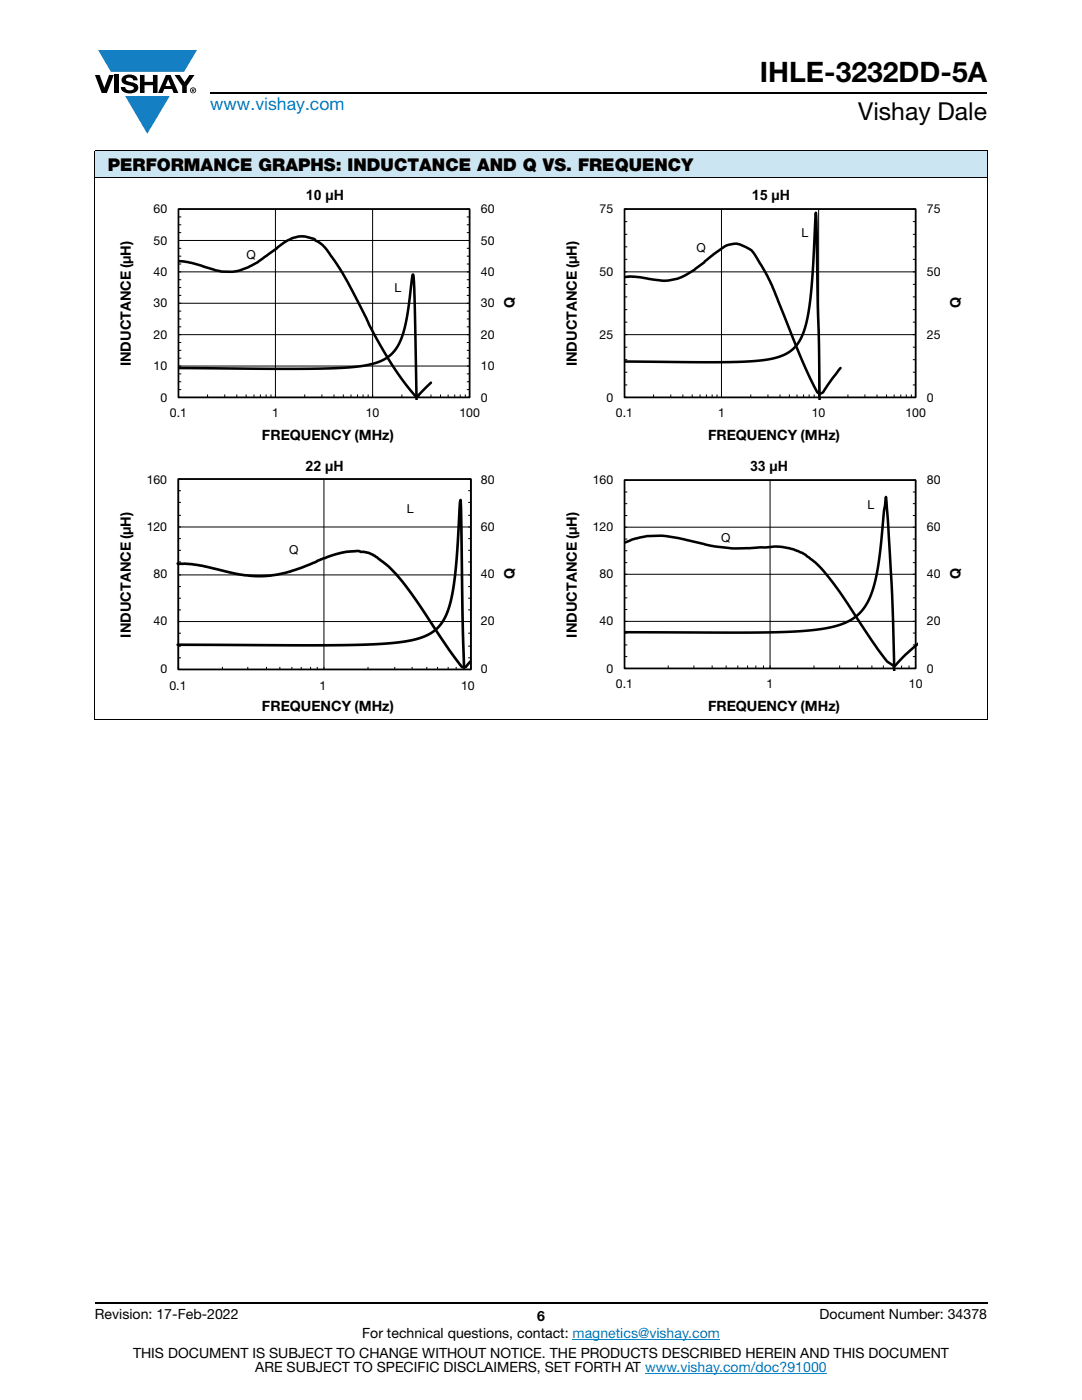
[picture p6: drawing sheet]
<svg xmlns="http://www.w3.org/2000/svg" width="216mm" height="279mm" viewBox="0 0 216 279" stroke-linecap="round" stroke-linejoin="round" font-family="sans-serif">
<g fill="#147fc3">
<path d="M19.6 10h19.7l-2.6 4.3h-1.1h-13.5z"/>
<path d="M25 19.2h8.9l-4.5 7.5z"/>
</g>
<g fill="#000">
<path d="M18.9 15h1l.9 2.5 1-2.5h.9l-1.4 3.6h-1zM22.9 15h.9v3.6h-.9zM24.6 15.3a2.1 2.1 0 0 1 2.8 .3l.1 .4h-.9a.79 .79 0 0 0-.7-.5 .79 .79 0 0 0-.8 .4l.3 .3 1 .2a1.08 1.08 0 0 1 1.2 1 1.08 1.08 0 0 1-1.1 1.2 1.73 1.73 0 0 1-2.4-1.2h.9a.96 .96 0 0 0 .8 .6 .96 .96 0 0 0 .9-.4 1.31 1.31 0 0 0-1.2-.6 1.03 1.03 0 0 1-1.1-.6 1.03 1.03 0 0 1 .2-1.1zM27.9 15h.9v1.3h1.7v-1.3h.9v3.6h-.9v-1.6h-1.7v1.6h-.9zM34.8 15h1.1l.9 1.4 1-1.4h1l-1.5 2.2v1.4h-.9v-1.4z"/>
<path d="M33.6 15.9l.5 1.3h-1.1zM33.1 15l-1.6 3.6h1l.3-.8h1.5l.3 .8h1l-1.6-3.6z"/>
<path d="M38.4 17.8h.2v.2h-.2zM38.3 17.7v.7h.1v-.3l.4 .3-.2-.3 .2-.2-.1-.2z"/>
<path d="M38.1 18a.46 .46 0 0 1 .9 0 .46 .46 0 0 1-.9 0zM37.9 18a.6 .6 0 0 0 1.2 0 .6 .6 0 0 0-1.2 0z"/>
</g>
<path d="M42 18.6h155M18.9 260h178.1" fill="none" stroke="#000" stroke-width=".36"/>
<path d="M114.3 267.3h29.3M128.7 274h36.3" fill="none" stroke="#007ec4" stroke-width=".2"/>
<path d="M18.9 30h178.1v5.5h-178.1z" fill="#cce5f3"/>
<g fill="none" stroke="#000" stroke-width=".2">
<path d="M18.9 30h178.1M18.9 35.5h178.1M18.9 30.1v113.5M197 30.1v113.5M35.6 41.7h58.1v37.6h-58.1zM35.6 54.3h58.1M35.6 48h58.1M35.6 59h.6M35.6 57.4h.6M35.6 55.8h.6M35.6 52.7h.6M35.6 51.1h.6"/>
<path d="M35.6 49.6h.6M35.6 46.4h.6M35.6 44.9h.6M35.6 43.3h.6M55 41.7v37.6M74.3 41.7v37.6M93.1 59h.6M93.1 57.4h.6M93.1 55.8h.6M93.1 52.7h.6M93.1 51.1h.6M93.1 49.6h.6"/>
<path d="M93.1 46.4h.6M93.1 44.9h.6M93.1 43.3h.6M35.6 73.1h58.1M35.6 66.8h58.1M35.6 60.5h58.1M35.6 77.8h.6M35.6 76.2h.6M35.6 74.6h.6M35.6 71.5h.6M35.6 69.9h.6M35.6 68.4h.6"/>
<path d="M35.6 65.2h.6M35.6 63.7h.6M35.6 62.1h.6M41.4 78.7v.6M44.8 78.7v.6M47.3 78.7v.6M49.1 78.7v.6M50.7 78.7v.6M52 78.7v.6M53.1 78.7v.6M54.1 78.7v.6M60.8 78.7v.6"/>
<path d="M64.2 78.7v.6M66.6 78.7v.6M68.5 78.7v.6M70 78.7v.6M71.3 78.7v.6M72.4 78.7v.6M73.5 78.7v.6M80.2 78.7v.6M83.6 78.7v.6M86 78.7v.6M87.9 78.7v.6M89.4 78.7v.6"/>
<path d="M90.7 78.7v.6M91.8 78.7v.6M92.8 78.7v.6M93.1 77.8h.6M93.1 76.2h.6M93.1 74.6h.6M93.1 71.5h.6M93.1 69.9h.6M93.1 68.4h.6M93.1 65.2h.6M93.1 63.7h.6M93.1 62.1h.6"/>
<path d="M18.9 143.7h178.1"/>
</g>
<path d="M35.6 41.7h58.1v37.6h-58.1z" fill="none" stroke="#000" stroke-width=".34"/>
<path d="M35.6 52.1l2.6 .4 5.9 1.7 3-.1 2.5-.8 1.8-1 5.1-3.8 1.8-1 1.1-.3 1-.1 2.3 .6 2.1 1.7 3.1 4.3 1.6 2.8 4.2 8.4 2.7 4.9 3 4.8 3.2 4.1a.69 .69 0 0 0 .7 .3 .69 .69 0 0 0 .6-.5l2.1-2.1M35.6 73.5l20.7 .1 9.8-.1 5.9-.4 2.1-.4 1.6-.5 1.4-.7 1.3-1.1 .9-1.1 .8-1.7 .6-2 .5-2.3 1.2-8.5 .3 4.5 .4 20.4" fill="none" stroke="#000" stroke-width=".51"/>
<g fill="#fff">
<path d="M78.7 55.8h1.4v2.9h-1.4z"/>
<path d="M49.2 49.3h1.9v3h-1.9z"/>
</g>
<g fill="none" stroke="#000" stroke-width=".2">
<path d="M124.6 41.7h58.1v37.6h-58.1zM124.6 54.3h58.1M124.6 59.3h.6M124.6 56.8h.6M124.6 51.8h.6M124.6 49.3h.6M124.6 46.8h.6M124.6 44.2h.6M144 41.7v37.6M163.4 41.7v37.6M182.1 59.3h.6M182.1 56.8h.6"/>
<path d="M182.1 51.8h.6M182.1 49.3h.6M182.1 46.8h.6M182.1 44.2h.6M124.6 66.8h58.1M124.6 76.8h.6M124.6 74.3h.6M124.6 71.8h.6M124.6 69.3h.6M124.6 64.3h.6M124.6 61.8h.6M130.4 78.7v.6"/>
<path d="M133.8 78.7v.6M136.3 78.7v.6M138.1 78.7v.6M139.7 78.7v.6M141 78.7v.6M142.1 78.7v.6M143.1 78.7v.6M149.8 78.7v.6M153.2 78.7v.6M155.6 78.7v.6M157.5 78.7v.6M159 78.7v.6"/>
<path d="M160.3 78.7v.6M161.4 78.7v.6M162.5 78.7v.6M169.2 78.7v.6M172.6 78.7v.6M175 78.7v.6M176.9 78.7v.6M178.4 78.7v.6M179.7 78.7v.6M180.8 78.7v.6M181.9 78.7v.6M182.1 76.8h.6"/>
<path d="M182.1 74.3h.6M182.1 71.8h.6M182.1 69.3h.6M182.1 64.3h.6M182.1 61.8h.6"/>
</g>
<path d="M124.6 41.7h58.1v37.6h-58.1z" fill="none" stroke="#000" stroke-width=".34"/>
<path d="M124.6 55.3l.9-.1 2.1 .1 4.9 .7 2.6-.4 1.6-.6 1.8-1.1 3.9-3.2 2.6-1.7 1.5-.4 .7 .1 2.4 1.1 1.1 1.1 2 3.4 1.3 2.5 5.5 13.9 3 6.6a1.8 1.8 0 0 0 1.1 1.3 3.4 3.4 0 0 0 1.6-1.8l2.5-3.4M124.6 72.2l17.3 .1 7.9-.2 2.7-.3 2.1-.3 1.8-.7 1.5-.8 1.1-1.2 1-1.6 .7-2 .6-2.6 .8-7 .7-13.1 .6 25.8 .1 11.4" fill="none" stroke="#000" stroke-width=".51"/>
<g fill="#fff">
<path d="M160 44.8h1.3v3h-1.3z"/>
<path d="M139 47.9h1.9v2.9h-1.9z"/>
<path d="M81.2 100h1.4v2.9h-1.4z"/>
<path d="M57.7 108.2h1.9v2.9h-1.9z"/>
</g>
<g fill="none" stroke="#000001" stroke-width=".2">
<path d="M35.6 97.9h.5M35.6 95.6h58.4v38h-58.4zM36.1 95.6h-.5v38M64.6 95.6v38M93.4 97.9h.6M35.6 100.3h.5M35.6 102.8h.5M35.6 107.5h.5M35.6 109.8h.5M35.6 112.2h.5M35.6 117.1h.5M35.6 119.4h.5"/>
<path d="M93.4 100.3h.6M93.4 102.8h.6M93.4 107.5h.6M93.4 109.8h.6M93.4 112.2h.6M93.4 117.1h.6M93.4 119.4h.6M94 105.2h-58.4M94 114.7h-58.4M35.6 121.7h.5M35.6 126.4h.5M35.6 129h.5"/>
<path d="M35.6 131.3h.5M44.4 133.1v.5M49.4 133.1v.5M53.2 133.1v.5M55.8 133.1v.5M58.2 133.1v.5M60.1 133.1v.5M62 133.1v.5M63.3 133.1v.5M73.4 133.1v.5M78.8 133.1v.5M82.2 133.1v.5"/>
<path d="M85.2 133.1v.5M87.3 133.1v.5M89.4 133.1v.5M91 133.1v.5M92.6 133.1v.5M93.4 121.7h.6M93.4 126.4h.6M93.4 129h.6M93.4 131.3h.6M94 124h-58.4"/>
</g>
<path d="M35.6 95.6h58.4v38h-58.4z" fill="none" stroke="#000001" stroke-width=".35"/>
<path d="M35.5 112.5l2.6 .1 2.2 .3 5.4 1.3 3 .6 4.1 .2 2.6-.3 2.6-.7 3.9-1.4 2.7-1.2 3.5-1.1 3.2-.3 2.4 .4 1.1 .5 2.7 2.1 2.7 2.9 2.7 3.8 6.2 9.2 2.4 3.3a1.37 1.37 0 0 0 1.2 1l1.1-1.2M35.5 128.7l27 .1 11.3-.2 4.1-.2 3.1-.4 2.5-.6 1.9-.7 1.5-1 1.3-1.5 1-1.7 .7-2.5 .6-3 .5-3.9 .9-13.3 .7 33.3" fill="none" stroke="#000001" stroke-width=".53"/>
<g fill="none" stroke="#000" stroke-width=".2">
<path d="M124.6 95.8h58.1v37.6h-58.1zM124.6 98.2h.6M153.7 95.8v37.6M182.1 98.2h.6M124.6 114.6h58.1M124.6 105.2h58.1M124.6 119.3h.6M124.6 116.9h.6M124.6 112.3h.6M124.6 109.9h.6M124.6 107.6h.6M124.6 102.9h.6"/>
<path d="M124.6 100.5h.6M182.1 119.3h.6M182.1 116.9h.6M182.1 112.3h.6M182.1 109.9h.6M182.1 107.6h.6M182.1 102.9h.6M182.1 100.5h.6M124.6 124h58.1M124.6 131h.6M124.6 128.7h.6M124.6 126.3h.6"/>
<path d="M124.6 121.6h.6M133.3 132.8v.6M138.5 132.8v.6M142.1 132.8v.6M144.9 132.8v.6M147.2 132.8v.6M149.2 132.8v.6M150.8 132.8v.6M152.3 132.8v.6M162.4 132.8v.6M167.5 132.8v.6M171.1 132.8v.6"/>
<path d="M174 132.8v.6M176.3 132.8v.6M178.2 132.8v.6M179.9 132.8v.6M181.4 132.8v.6M182.1 131h.6M182.1 128.7h.6M182.1 126.3h.6M182.1 121.6h.6"/>
</g>
<path d="M124.6 95.8h58.1v37.6h-58.1z" fill="none" stroke="#000" stroke-width=".34"/>
<path d="M124.6 108.3l2.2-.8 2.3-.5 3.3-.1 3.2 .5 7.2 1.7 3.9 .4 8.7-.4 2.1 .3 2.6 .9 2.6 2 2.7 3 2.4 3.2 6 9.1 2.4 3.4a4.2 4.2 0 0 0 2.4 1.9l2.2-2.3 2.3-2.1M124.6 126.2h24.4l9.2-.1 3.7-.3 3.1-.4 2.3-.6 2-.8 1.6-1.1 1.4-1.5 1.1-1.9 .9-2.2 .6-2.5 .5-3.1 1.4-12.5 1.1 18.1 .5 16.5" fill="none" stroke="#000" stroke-width=".51"/>
<g fill="#fff">
<path d="M173.1 99.3h1.4v2.9h-1.4z"/>
<path d="M143.9 105.9h1.9v2.9h-1.9z"/>
</g>
<text font-size="5.6" x="151.6" y="16.4">IHLE-3232DD-5A</text>
<text font-size="4.9" x="171.3" y="24">Vishay Dale</text>
<text font-size="3.5" fill="#007ec4" x="42" y="21.9">www.vishay.com</text>
<text font-size="3.5" x="21.5" y="34.1">PERFORMANCE GRAPHS: INDUCTANCE AND Q VS. FREQUENCY</text>
<g font-size="2.8">
<text x="61" y="40">10 µH</text>
<text x="150" y="40">15 µH</text>
<text x="102.7" y="61.4" transform="rotate(-90 102.7 61.4)">Q</text>
<text x="191.7" y="61.4" transform="rotate(-90 191.7 61.4)">Q</text>
<text x="26.1" y="73.1" transform="rotate(-90 26.1 73.1)">INDUCTANCE (µH)</text>
<text x="115.1" y="73.1" transform="rotate(-90 115.1 73.1)">INDUCTANCE (µH)</text>
<text x="52.3" y="87.8">FREQUENCY (MHz)</text>
<text x="141.3" y="87.8">FREQUENCY (MHz)</text>
<text x="61" y="94">22 µH</text>
<text x="149.7" y="94">33 µH</text>
<text x="102.7" y="115.5" transform="rotate(-90 102.7 115.5)">Q</text>
<text x="191.7" y="115.5" transform="rotate(-90 191.7 115.5)">Q</text>
<text x="26.1" y="127.2" transform="rotate(-90 26.1 127.2)">INDUCTANCE (µH)</text>
<text x="115.1" y="127.2" transform="rotate(-90 115.1 127.2)">INDUCTANCE (µH)</text>
<text x="52.3" y="141.9">FREQUENCY (MHz)</text>
<text x="141.3" y="141.9">FREQUENCY (MHz)</text>
<text x="18.9" y="263.3">Revision: 17-Feb-2022</text>
<text x="107.2" y="263.6">6</text>
<text x="163.6" y="263.3">Document Number: 34378</text>
<text x="72.3" y="267.1">For technical questions, contact: magnetics@vishay.com</text>
<text x="26.5" y="271">THIS DOCUMENT IS SUBJECT TO CHANGE WITHOUT NOTICE. THE PRODUCTS DESCRIBED HEREIN AND THIS DOCUMENT</text>
<text x="50.9" y="273.8">ARE SUBJECT TO SPECIFIC DISCLAIMERS, SET FORTH AT www.vishay.com/doc?91000</text>
</g>
<g font-size="2.5">
<text x="30.6" y="42.6">60</text>
<text x="96" y="42.6">60</text>
<text x="119.6" y="42.6">75</text>
<text x="160" y="47.2">L</text>
<text x="185" y="42.6">75</text>
<text x="30.6" y="48.8">50</text>
<text x="49.2" y="51.7">Q</text>
<text x="96" y="48.8">50</text>
<text x="139" y="50.3">Q</text>
<text x="30.6" y="55.1">40</text>
<text x="78.7" y="58.2">L</text>
<text x="96" y="55.1">40</text>
<text x="119.6" y="55.1">50</text>
<text x="185" y="55.1">50</text>
<text x="30.6" y="61.4">30</text>
<text x="96" y="61.3">30</text>
<text x="30.6" y="67.6">20</text>
<text x="96" y="67.6">20</text>
<text x="119.6" y="67.6">25</text>
<text x="185" y="67.6">25</text>
<text x="30.6" y="73.9">10</text>
<text x="96" y="73.9">10</text>
<text x="32" y="80.1">0</text>
<text x="33.9" y="83.3">0.1</text>
<text x="54.3" y="83.3">1</text>
<text x="73" y="83.3">10</text>
<text x="91.7" y="83.3">100</text>
<text x="95.9" y="80.1">0</text>
<text x="121" y="80.1">0</text>
<text x="122.9" y="83.2">0.1</text>
<text x="143.3" y="83.2">1</text>
<text x="162" y="83.2">10</text>
<text x="180.7" y="83.2">100</text>
<text x="185" y="80.1">0</text>
<text x="29.3" y="96.6">160</text>
<text x="96" y="96.6">80</text>
<text x="118.3" y="96.6">160</text>
<text x="173.1" y="101.7">L</text>
<text x="185" y="96.6">80</text>
<text x="29.3" y="106">120</text>
<text x="81.2" y="102.4">L</text>
<text x="96" y="106">60</text>
<text x="118.3" y="106">120</text>
<text x="185" y="106">60</text>
<text x="57.7" y="110.6">Q</text>
<text x="143.9" y="108.3">Q</text>
<text x="30.6" y="115.4">80</text>
<text x="96" y="115.4">40</text>
<text x="119.6" y="115.4">80</text>
<text x="185" y="115.4">40</text>
<text x="30.6" y="124.8">40</text>
<text x="96" y="124.8">20</text>
<text x="119.6" y="124.8">40</text>
<text x="185" y="124.8">20</text>
<text x="32" y="134.2">0</text>
<text x="95.9" y="134.2">0</text>
<text x="121" y="134.2">0</text>
<text x="122.9" y="137.3">0.1</text>
<text x="153" y="137.3">1</text>
<text x="181.4" y="137.3">10</text>
<text x="185" y="134.2">0</text>
</g>
<g font-size="2.5" fill="#000001">
<text x="33.8" y="137.6">0.1</text>
<text x="63.8" y="137.6">1</text>
<text x="92" y="137.6">10</text>
</g>
</svg>
